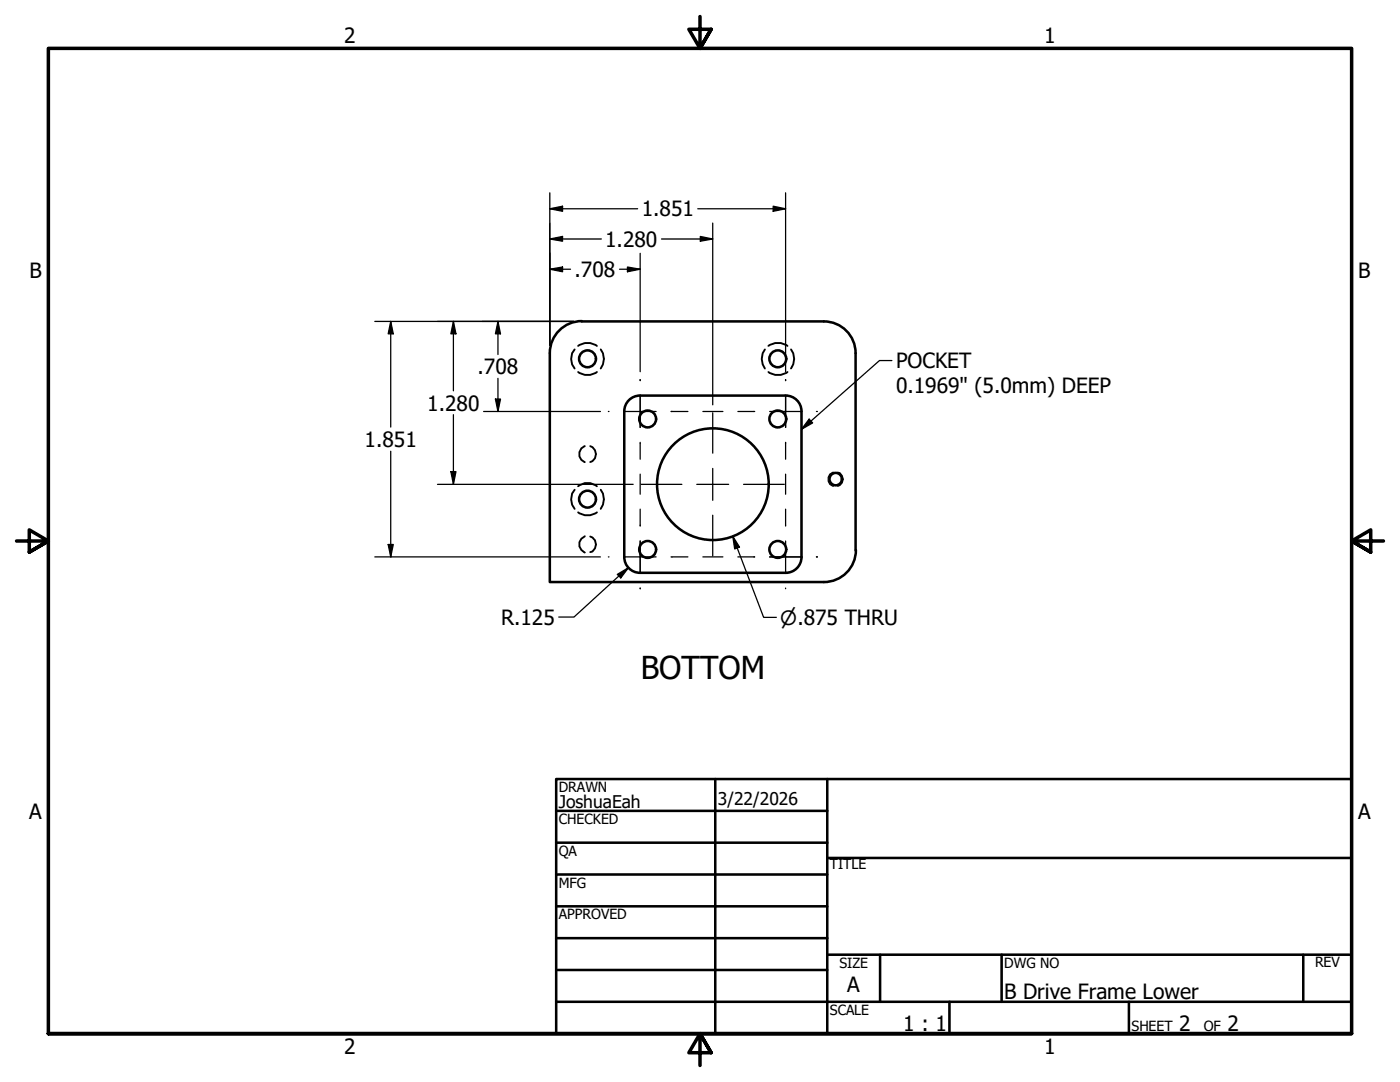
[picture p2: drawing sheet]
<svg xmlns="http://www.w3.org/2000/svg" width="279mm" height="216mm" viewBox="0 0 279 216" stroke-linecap="round" stroke-linejoin="round" font-family="sans-serif">
<!-- layer: Hidden Narrow (ANSI) -->
<path d="M166.3 94.2a1.45 1.45 0 0 0-1.1 1.4 1.45 1.45 0 0 0 1.1 1.4M167.2 94.2a1.44 1.44 0 0 1 1.1 1.4 1.44 1.44 0 0 1-1.1 1.4" fill="none" stroke="#000" stroke-width=".25"/>
<!-- layer: Hidden (ANSI) -->
<g fill="none" stroke="#000" stroke-width=".38">
<path d="M114.7 69.7a2.95 2.95 0 0 0 0 3.8M115.4 69a3.1 3.1 0 0 1 3.7 0M115.4 74.2a3.1 3.1 0 0 0 3.7 0M119.9 69.7a3.2 3.2 0 0 1 0 3.8M152.7 69.7a3.2 3.2 0 0 0 0 3.8M153.4 69a3.2 3.2 0 0 1 3.8 0M153.4 74.2a3.2 3.2 0 0 0 3.8 0M157.9 69.7a3.2 3.2 0 0 1 0 3.8M114.7 97.7a2.95 2.95 0 0 0 0 3.8M115.4 97a2.9 2.9 0 0 1 3.7 0M116.7 89a1.68 1.68 0 0 0-1.1 1.6 1.68 1.68 0 0 0 1.1 1.6M117.8 89a1.67 1.67 0 0 1 1.1 1.6 1.67 1.67 0 0 1-1.1 1.6"/>
<path d="M119.9 97.7a3.2 3.2 0 0 1 0 3.8M115.4 102.2a3.1 3.1 0 0 0 3.7 0M116.7 107a1.73 1.73 0 0 0-1.1 1.6 1.73 1.73 0 0 0 1.1 1.6M117.8 107.1a1.63 1.63 0 0 1 1.1 1.5 1.63 1.63 0 0 1-1.1 1.6"/>
</g>
<!-- layer: Visible (ANSI) -->
<g fill="none" stroke="#000" stroke-width=".51">
<path d="M109.7 70.5v45.6h54.7M116.1 64.1h48.3M116.1 64.1a6.4 6.4 0 0 0-6.4 6.4M127.7 78.9a3.1 3.1 0 0 0-3.1 3.2M127.8 78.9h29M156.8 78.9a3.1 3.1 0 0 1 3.2 3.2M164.4 64.1a6.3 6.3 0 0 1 6.4 6.4M170.8 70.5v39.3M124.6 82.1v29M160 82.1v29M124.6 111.2a3.1 3.1 0 0 0 3.1 3.1M127.8 114.3h29"/>
<path d="M160 111.2a3.1 3.1 0 0 1-3.2 3.1M170.8 109.8a6.4 6.4 0 0 1-6.4 6.3"/>
<circle cx="117.3" cy="71.6" r="1.68"/>
<circle cx="155.2" cy="71.6" r="1.68"/>
<circle cx="117.3" cy="99.6" r="1.68"/>
<circle cx="129.3" cy="83.6" r="1.68"/>
<circle cx="142.3" cy="96.6" r="11.1"/>
<circle cx="155.2" cy="83.6" r="1.68"/>
<circle cx="166.8" cy="95.6" r="1.24"/>
<circle cx="129.3" cy="109.6" r="1.68"/>
<circle cx="155.2" cy="109.6" r="1.68"/>
</g>
<!-- layer: Border (ANSI) -->
<path d="M139.7 3.3v6.4l-2.2-3.9h4.4l-2.2 3.9 2.2-3.9M3.3 107.9h6.4l-3.9-2.2v4.5l3.9-2.3-3.9 2.3M276.1 107.9h-6.4l3.9-2.2v4.5l-3.9-2.3 3.9 2.3M9.7 206.2v-196.5h260v196.5h-260h260M141.9 210.1l-2.2-3.9 2.2 3.9h-4.4l2.2-3.9v6.4" fill="none" stroke="#000" stroke-width=".7"/>
<!-- layer: Title (ANSI) -->
<g fill="none" stroke="#000" stroke-width=".51">
<path d="M111 155.4h158.7v50.8h-158.7zM142.7 155.4v50.8M165.1 155.4v50.8M111 161.8h54.1M111 168.1h54.1M111 174.5h54.1M165.1 171.2h104.6M111 180.8h54.1M111 187.2h54.1M111 193.5h54.1M111 199.9h158.7M165.1 190.5h104.6"/>
<path d="M175.6 190.5v9.4M189.5 199.9v6.3M199.9 190.5v9.4M225.3 199.9v6.3M260.1 190.5v9.4"/>
</g>
<!-- layer: Center Mark (ANSI) -->
<g fill="none" stroke="#000" stroke-width=".25">
<path d="M127.8 78.9v6.4M127.8 75.8v.1M156.8 78.9v6.4M156.8 75.8v.1M128 96.6h8.1M139.1 96.6h6.3M142.2 82.4v8M142.2 93.5v6.3M148.4 96.6h8.1M127.8 107.9v6.4M127.8 117.3v.2M142.2 102.8v8.1"/>
<path d="M153.6 111.1h6.4M162.9 111.1h.2"/>
</g>
<!-- layer: Centerline (ANSI) -->
<g fill="none" stroke="#000" stroke-width=".25">
<path d="M127.8 75.8v.1M127.8 78.9v6.4M156.8 75.8v.1M156.8 78.9v6.4M121.4 82.1h.1M124.6 82.1h6.3M127.8 88.3v3.3M127.8 94.6v4M133.9 82.1h3.4M140.3 82.1h4M147.3 82.1h3.3M153.6 82.1h6.4"/>
<path d="M156.8 88.3v3.3M156.8 94.6v4M162.9 82.1h.2M121.4 111.1h.1M124.6 111.1h6.3M127.8 101.6v3.4M127.8 107.9v6.4M127.8 117.3v.2M133.9 111.1h3.4M140.3 111.1h4M147.3 111.1h3.3M153.6 111.1h6.4"/>
<path d="M156.8 101.6v3.4M156.8 107.9v6.4M156.8 117.3v.2M162.9 111.1h.2"/>
</g>
<!-- layer: Dimension (ANSI) -->
<g fill="none" stroke="#000" stroke-width=".25">
<path d="M109.7 38.5v30.4M156.8 38.5v35.7M109.7 53.7l2.6-.4v.9zM109.7 47.7l2.6-.5v.9zM109.7 41.7l2.6-.6v1.1zM109.7 53.7h4.2M109.7 47.7h10.3M109.7 41.7h17.6M123.6 53.7h4.2M125.2 53.3l2.6 .4-2.6 .5zM127.8 50.5v23.7M132 47.7h10.2"/>
<path d="M139.3 41.7h17.5M139.8 47.2l2.4 .5-2.4 .4zM142.2 44.5v36.3M154.3 41.1l2.5 .6-2.5 .5zM74.8 64.1h39.7M78 64.1l.5 2.5h-1zM78 64.1v21.1M90.5 64.1l.5 2.5h-1zM90.5 64.1v13.9M98.9 79.6h1l-.5 2.5zM99.4 64.1l.5 2.5h-1zM99.4 64.1v6.6"/>
<path d="M99.4 75.5v6.6M78 90v21.1M87.3 96.6h39.1M90 94.1h1l-.5 2.5zM90.5 82.7v13.9M96.5 82.1h23.3M74.8 111.1h45M77.5 108.6h1l-.5 2.5zM123.2 114.6l2.2-1.3-1.5 2zM125.4 113.3l-10.8 9.8h-3.1"/>
</g>
<g fill="#000">
<path d="M109.7 53.7l2.6-.4v.9zM109.7 47.7l2.6-.5v.9zM109.7 41.7l2.6-.6v1.1zM125.2 53.3l2.6 .4-2.6 .5zM139.8 47.2l2.4 .5-2.4 .4zM154.3 41.1l2.5 .6-2.5 .5zM78 64.1l.5 2.5h-1zM90.5 64.1l.5 2.5h-1zM98.9 79.6h1l-.5 2.5zM99.4 64.1l.5 2.5h-1zM90 94.1h1l-.5 2.5zM77.5 108.6h1l-.5 2.5z"/>
<path d="M123.2 114.6l2.2-1.3-1.5 2z"/>
</g>
<!-- layer: Symbol (ANSI) -->
<path d="M178 71.9h-2.5l-15.5 13.8M161.5 83.6l.7 .8-2.2 1.3zM146.2 107l1.4 2.2-1 .3zM146.2 107l6.2 16.2h2.5" fill="none" stroke="#000" stroke-width=".25"/>
<path d="M161.5 83.6l.7 .8-2.2 1.3zM146.2 107l1.4 2.2-1 .3z" fill="#000"/>
<text font-size="6.3" x="127.9" y="135.6">BOTTOM</text>
<g font-size="4.2">
<text x="68.7" y="8.6">2</text>
<text x="208.4" y="8.6">1</text>
<text x="128.1" y="43.2">1.851</text>
<text x="120.8" y="49.2">1.280</text>
<text x="5.9" y="55.5">B</text>
<text x="114.7" y="55.2">.708</text>
<text x="271.1" y="55.5">B</text>
<text x="95.3" y="74.6">.708</text>
<text x="178.8" y="73.5">POCKET</text>
<text x="85.3" y="81.9">1.280</text>
<text x="178.8" y="78.5">0.1969&quot; (5.0mm) DEEP</text>
<text x="72.8" y="89.2">1.851</text>
<text x="100" y="124.7">R.125</text>
<text x="5.8" y="163.4">A</text>
<text x="271" y="163.4">A</text>
<text x="169.1" y="198">A</text>
<text x="200.4" y="199.3">B Drive Frame Lower</text>
<text x="180.3" y="205.7">1 : 1</text>
<text x="235.3" y="205.7">2</text>
<text x="245" y="205.7">2</text>
<text x="68.7" y="210.3">2</text>
<text x="208.4" y="210.3">1</text>
</g>
<text font-size="3.9" x="155.7" y="124.7">⌀.875 THRU</text>
<g font-size="3.5">
<text x="111.5" y="161.2">JoshuaEah</text>
<text x="143.3" y="160.7">3/22/2026</text>
</g>
<g font-size="2.8">
<text x="111.5" y="158">DRAWN</text>
<text x="111.5" y="164.4">CHECKED</text>
<text x="111.5" y="170.8">QA</text>
<text x="165.6" y="173.4">TITLE</text>
<text x="111.5" y="177.1">MFG</text>
<text x="111.5" y="183.5">APPROVED</text>
<text x="167.5" y="193.1">SIZE</text>
<text x="200.4" y="193.1">DWG NO</text>
<text x="262.4" y="193">REV</text>
<text x="165.6" y="202.5">SCALE</text>
<text x="225.8" y="205.7">SHEET</text>
<text x="240.2" y="205.7">OF</text>
</g>
</svg>
